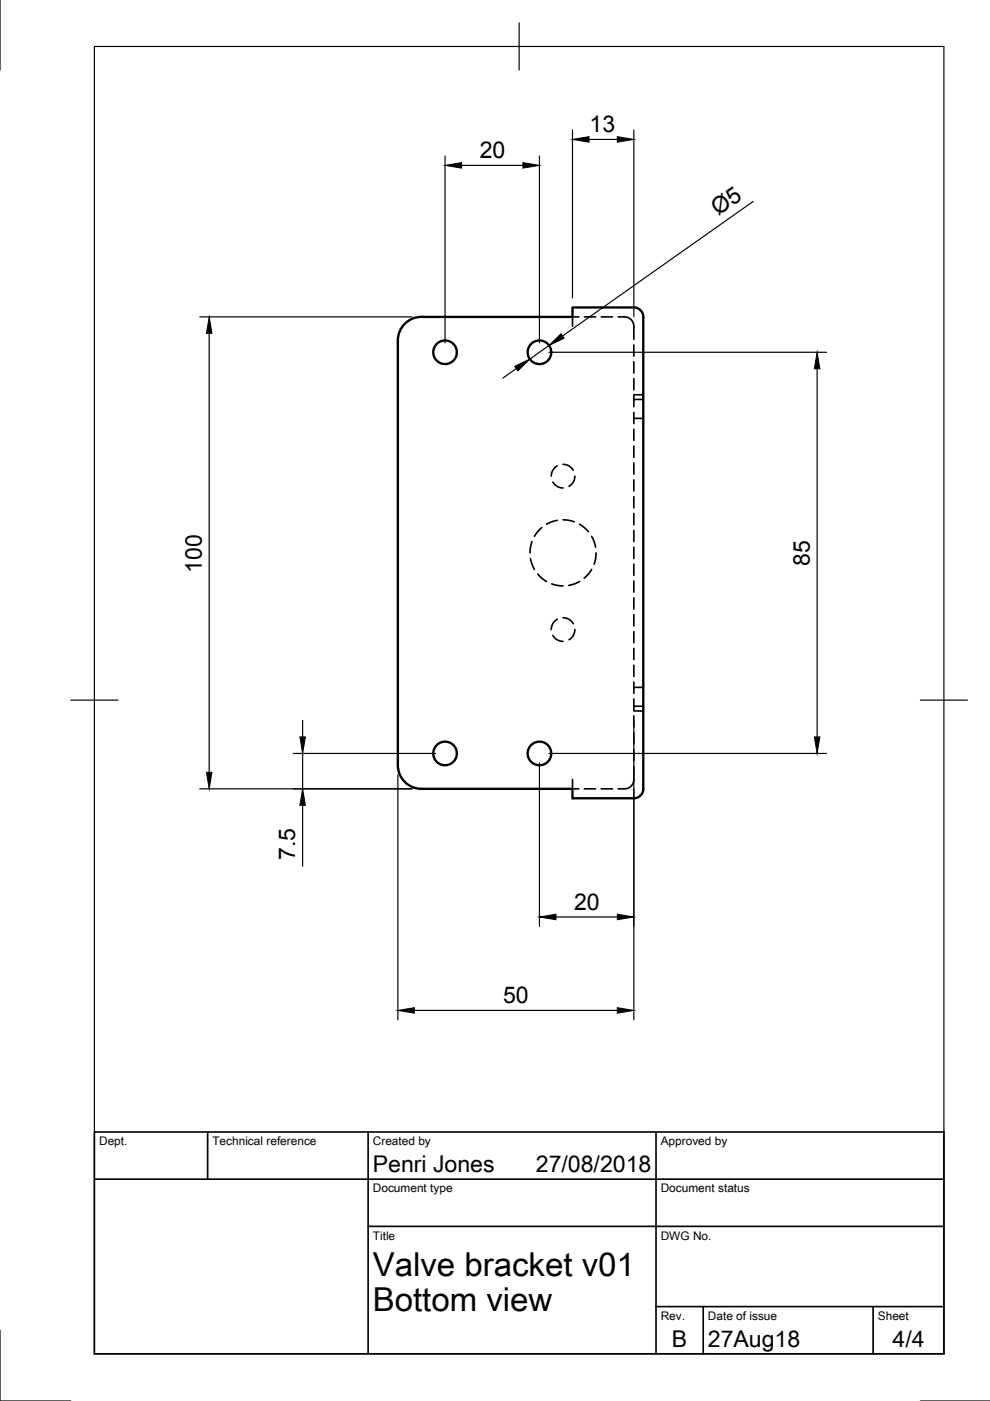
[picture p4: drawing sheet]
<svg xmlns="http://www.w3.org/2000/svg" width="210mm" height="297mm" viewBox="0 0 210 297" stroke-linecap="round" stroke-linejoin="round" font-family="sans-serif">
<!-- layer: Hidden -->
<g fill="none" stroke="#000" stroke-width=".35">
<path d="M122.7 67.2h-1.3v2M123.9 67.2h2.4M127.5 67.2h2.4M131.1 67.2h1.3a2 2 0 0 1 2 2v2.7M134.4 73.1v2.4M134.4 76.7v2.4M118.1 98.8a2.5 2.5 0 0 0-1.2 2.2M119.4 98.5a2.49 2.49 0 0 1 2.1 1.2M134.4 80.3v2.4M134.4 83.9v2.3M134.4 87.4v2.4M134.4 91v2.4"/>
<path d="M134.4 94.6v2.4M134.4 98.2v2.3M134.4 84.7h2M134.4 83.7h2M134.4 88.7h2M112.5 118.4l.3 1.2 .5 1.1M112.8 114.8l-.3 1.1-.1 1.3M114.9 111.9l-1 .9-.6 .9M117.2 102.2a2.5 2.5 0 0 0 2.2 1.3M118.2 110.3l-1.3 .4-1 .5M119.4 110.2l1.2 .1 1.2 .3M121.9 101a2.5 2.5 0 0 1-1.3 2.1"/>
<path d="M122.9 111.2l1 .7 .8 .8M125.4 113.7l.6 1.2 .3 1.1M126.4 117.2l-.1 1.2-.3 1.2M134.4 101.7v2.4M134.4 105.3v2.4M134.4 108.9v2.4M134.4 112.5v2.3M134.4 116v2.4M134.4 119.6v2.4M114 121.7l.9 .9 1 .7M117 123.8l1 .3 1.4 .1M117.2 134.7a2.5 2.5 0 0 0 2.2 1.3"/>
<path d="M118.1 131.3a2.49 2.49 0 0 0-1.2 2.2M119.4 131a2.5 2.5 0 0 1 2.1 1.2M121.9 133.5a2.51 2.51 0 0 1-1.3 2.1M122.9 123.3l-2.3 .8M125.4 120.7l-.7 1-.8 .9M134.4 123.2v2.4M134.4 126.7v2.4M134.4 130.3v2.4M134.4 133.9v2.4M134.4 137.5v2.4M134.4 141v2.4M134.4 144.6v2.4"/>
<path d="M134.4 148.2v2.4M134.4 151.8v2.4M134.4 155.3v2.4M134.4 158.9v2.4M134.4 145.7h2M134.4 150.7h2M134.4 149.7h2M121.4 165.2v2h1.3M123.9 167.2h2.4M127.5 167.2h2.4M134.4 162.5v2.7a2 2 0 0 1-2 2h-1.3"/>
</g>
<!-- layer: Visible -->
<g fill="none" stroke="#000" stroke-width=".5">
<path d="M89.4 67.2a5 5 0 0 0-5 5v90a5 5 0 0 0 5 5h32v2.1h13a2 2 0 0 0 2-2.1v-100M136.4 67.2a2 2 0 0 0-2-2h-13v2h-32"/>
<circle cx="94.4" cy="74.7" r="2.5"/>
<circle cx="114.4" cy="74.7" r="2.5"/>
<circle cx="94.4" cy="159.7" r="2.5"/>
<circle cx="114.4" cy="159.7" r="2.5"/>
</g>
<!-- layer: Border -->
<path d="M0 -.1v15M20 9.9h180.1v277.1h-180.1zM110.1 4.8v10.1M15 148.4h10M195.1 148.4h10M0 282v15h15M195.1 297h14.9" fill="none" stroke="#000" stroke-width=".25"/>
<!-- layer: TitleBlock -->
<path d="M20 240h180.1v47h-180.1zM20 250h180.1M44 240v10M78.1 240v47M139.1 240v47M78.1 260h122M139.1 277h61M149.1 277v10M185.1 277v10" fill="none" stroke="#000" stroke-width=".35"/>
<!-- layer: Dimensions -->
<g fill="none" stroke="#000" stroke-width=".25">
<path d="M94.4 33.1v39.6M97.9 35.1h13M114.4 33.1v39.6M121.4 27.6v35.6M124.9 29.6h6M134.4 27.6v39.6M159.7 42.7l-40.4 28.5M42.4 67.2h45M44.4 70.7v93M109.5 78.2l-2.9 2M116.4 74.7h58.9M116.4 73.2l-4.1 2.9"/>
<path d="M173.2 78.2v78M62.2 159.7h30.2M64.2 152.7v3.5M64.2 159.7v7.5M116.4 159.7h58.9M134.4 152.7v63.5M42.4 167.2h45M64.2 170.8v12.9M84.4 164.2v52M114.4 161.7v34.7M117.9 194.4h13M87.9 214.2h43"/>
</g>
<g fill="#000" stroke="#000" stroke-width=".21">
<path d="M94.4 35.1l3.5-.6v1.1zM110.9 34.5l3.5 .6-3.5 .5zM121.4 29.6l3.5-.6v1.1zM130.9 29l3.5 .6-3.5 .5zM44.4 67.2l.5 3.5h-1.1zM109.1 77.7l3.2-1.6-2.5 2.5zM116.4 73.2l2.5-2.5 .7 1zM173.2 74.7l.6 3.5h-1.1zM63.6 156.2h1.2l-.6 3.5zM172.7 156.2h1.1l-.6 3.5zM43.8 163.7h1.1l-.5 3.5zM64.2 167.2l.6 3.6h-1.2z"/>
<path d="M114.4 194.4l3.5-.6v1.2zM130.9 193.8l3.5 .6-3.5 .6zM84.4 214.2l3.5-.6v1.2zM130.9 213.6l3.5 .6-3.5 .6z"/>
</g>
<g font-size="7">
<text x="79.1" y="270.5">Valve bracket v01</text>
<text x="79.1" y="278">Bottom view</text>
</g>
<g font-size="4.9">
<text x="125" y="28">13</text>
<text x="101.7" y="33.5">20</text>
<text x="152.3" y="45.8" transform="rotate(-35 152.3 45.8)">Ø5</text>
<text x="171.7" y="119.9" transform="rotate(-90 171.7 119.9)">85</text>
<text x="42.8" y="121.4" transform="rotate(-90 42.8 121.4)">100</text>
<text x="62.6" y="182.3" transform="rotate(-90 62.6 182.3)">7.5</text>
<text x="121.7" y="192.9">20</text>
<text x="106.7" y="212.7">50</text>
<text x="79.1" y="248.5">Penri Jones</text>
<text x="113.6" y="248.5">27/08/2018</text>
<text x="142.5" y="285.7">B</text>
<text x="150.1" y="285.5">27Aug18</text>
<text x="189.2" y="285.6">4/4</text>
</g>
<g font-size="2.5">
<text x="21" y="242.8">Dept.</text>
<text x="45" y="242.8">Technical reference</text>
<text x="79.1" y="242.8">Created by</text>
<text x="140.1" y="242.8">Approved by</text>
<text x="79.1" y="252.8">Document type</text>
<text x="140.1" y="252.8">Document status</text>
<text x="79.1" y="262.8">Title</text>
<text x="140.1" y="262.8">DWG No.</text>
<text x="140.1" y="279.8">Rev.</text>
<text x="150.1" y="279.8">Date of issue</text>
<text x="186.1" y="279.8">Sheet</text>
</g>
</svg>
